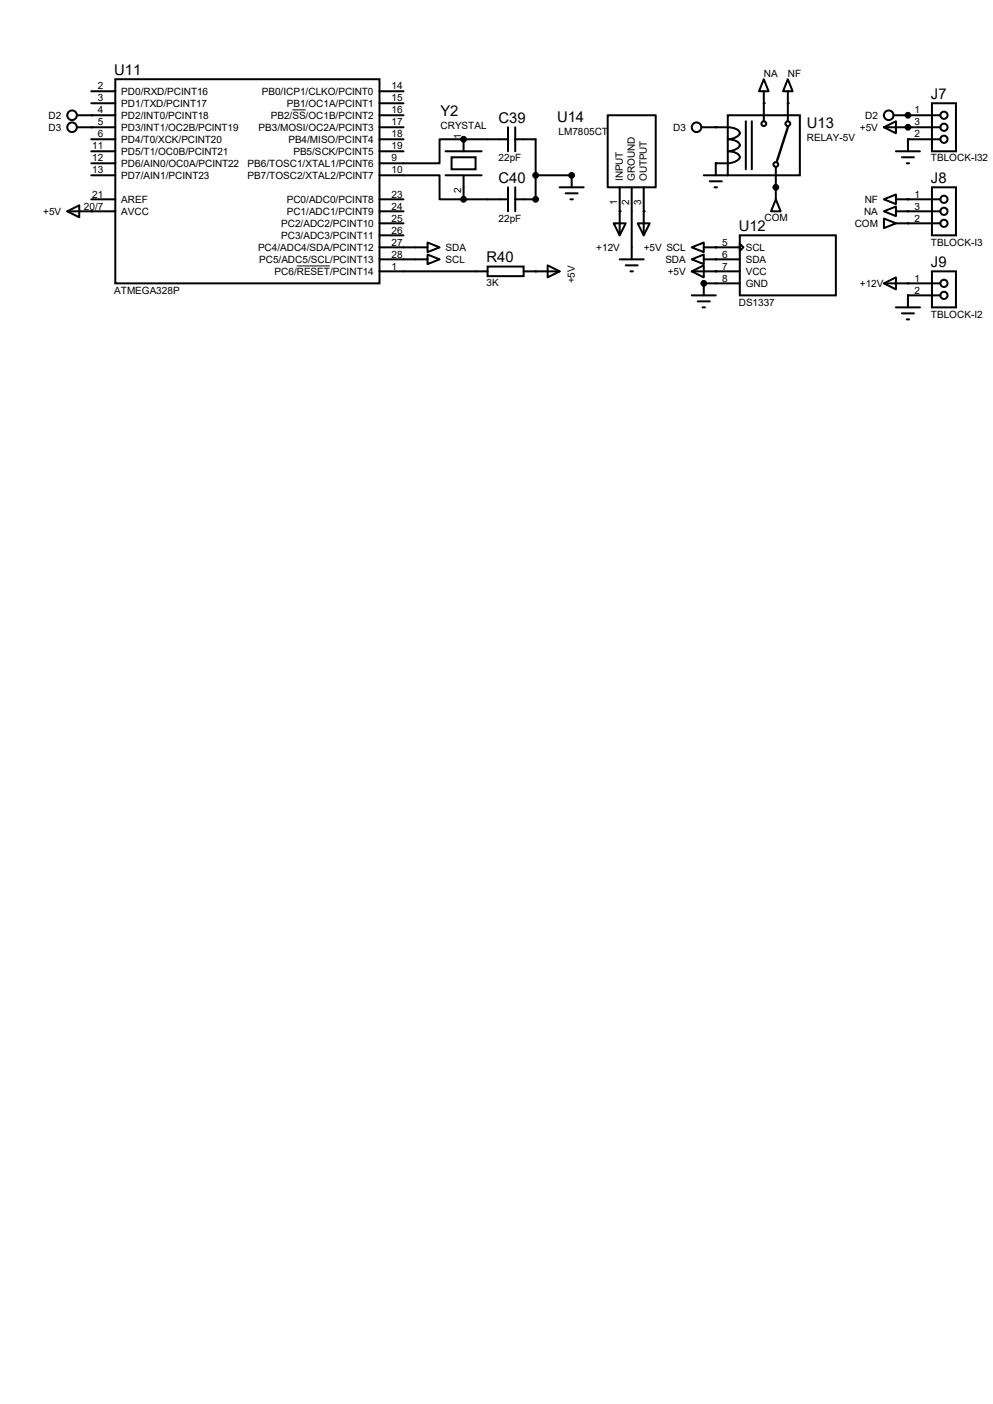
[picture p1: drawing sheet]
<svg xmlns="http://www.w3.org/2000/svg" width="210mm" height="297mm" viewBox="0 0 210 297" stroke-linecap="round" stroke-linejoin="round" font-family="sans-serif">
<g fill="#000">
<circle cx="19.3" cy="24.4" r=".21"/>
<circle cx="19.3" cy="26.9" r=".21"/>
<circle cx="98" cy="29.5" r=".21"/>
<circle cx="120.9" cy="37.1" r=".21"/>
<circle cx="151.4" cy="26.9" r=".21"/>
<circle cx="151.4" cy="34.5" r=".21"/>
<circle cx="161.5" cy="21.8" r=".21"/>
<circle cx="164.1" cy="39.6" r=".21"/>
<circle cx="166.6" cy="21.8" r=".21"/>
<circle cx="192" cy="24.4" r=".21"/>
<circle cx="192" cy="26.9" r=".21"/>
<circle cx="192" cy="29.5" r=".21"/>
<circle cx="19.3" cy="44.7" r=".21"/>
<circle cx="113.3" cy="57.4" r=".21"/>
<circle cx="113.3" cy="42.2" r=".21"/>
<circle cx="131.1" cy="44.7" r=".21"/>
<circle cx="136.1" cy="44.7" r=".21"/>
<circle cx="148.8" cy="59.9" r=".21"/>
<circle cx="151.4" cy="52.3" r=".21"/>
<circle cx="151.4" cy="54.9" r=".21"/>
<circle cx="151.4" cy="57.4" r=".21"/>
<circle cx="192" cy="47.2" r=".21"/>
<circle cx="192" cy="59.9" r=".21"/>
<circle cx="192" cy="42.2" r=".21"/>
<circle cx="192" cy="44.7" r=".21"/>
<circle cx="192" cy="62.5" r=".21"/>
</g>
<g fill="none" stroke="#000" stroke-width=".42">
<path d="M19.3 19.3h5.1M24.4 16.8h55.9v43.1h-55.9zM80.3 19.3h5M161.5 16.8l1.1 2.5h-2.1zM161.5 19.3v6.4M166.6 16.8l1 2.5h-2zM166.6 19.3v6.4M16.3 24.4h8.1M16.3 26.9h8.1M19.3 29.5h5.1M19.3 37.1h5.1M19.3 32h5.1"/>
<path d="M19.3 34.5h5.1M19.3 21.8h5.1M80.3 37.1h12.7v5.1h5M80.3 29.5h5M80.3 32h5M80.3 24.4h5M80.3 26.9h5M80.3 21.8h5M94.2 37.1h7.7M94.2 32h7.7M95.5 33.3h5.1v2.5h-5.1zM98 29.5h-5v5h-12.7"/>
<path d="M98 29.5h9.4M98 29.5v2.5M98 37.1v5.1M107.4 26.9v5.1M107.4 39.6v5.1M109 29.5h4.3v12.7h-4.3M109 26.9v5.1M109 39.6v5.1M113.3 37.1h7.6v2.5M118.4 39.6h5M128.5 24.4h10.2v15.2h-10.2zM131.1 39.6v10.2"/>
<path d="M133.6 39.6v15.3M136.1 39.6v10.2M148.3 26.9h5.6a2.31 2.31 0 0 1 2.6 1.3 2.69 2.69 0 0 1-2.6 1.3 2.31 2.31 0 0 1 2.6 1.2 2.69 2.69 0 0 1-2.6 1.3 2.31 2.31 0 0 1 2.6 1.3 2.69 2.69 0 0 1-2.6 1.2h-2.5v2.6M148.8 37.1h5.1M150.1 38.4h2.6M151.1 39.6h.5M153.9 24.4h15.3v12.7h-15.3zM157.7 25.7v10.1M159 25.7v10.1M164.1 35.3v6.9M186.9 26.9l2.6-1.2v2.5zM186.9 26.9h12"/>
<path d="M189 24.4h9.9M189.5 32h5.1M190.8 33.3h2.5M191.8 34.5h.5M197.1 21.8h5.1v10.2h-5.1zM197.1 39.6h5.1v10.2h-5.1zM198.9 29.5h-6.9v2.5M14.2 44.7l2.6-1.3v2.6zM14.2 44.7h10.2M19.3 42.2h5.1M80.3 42.2h5M80.3 57.4h22.8"/>
<path d="M80.3 54.9h10.1M80.3 52.3h10.1M80.3 44.7h5M80.3 49.8h5M80.3 47.2h5M90.4 53.8l2.6 1.1-2.6 1zM90.4 51.3l2.6 1-2.6 1zM98 42.2h9.4M103.1 56.4h7.6v2h-7.6zM110.7 57.4h7.7M115.8 56.1l2.6 1.3-2.6 1.3zM119.6 40.9h2.6"/>
<path d="M120.6 42.2h.6M129.8 47.2h2.5l-1.2 2.6zM131.1 54.9h5M132.3 56.1h2.6M133.3 57.4h.6M134.9 47.2h2.5l-1.3 2.6zM146.3 57.4l2.5-1.3v2.6zM146.3 52.3l2.5-1v2zM146.3 54.9l2.5-1.1v2.1zM146.3 57.4h10.2M148.8 54.9h7.7M148.8 52.3h7.7"/>
<path d="M156.5 49.8h20.3v12.7h-20.3zM156.5 51.6l.7 .7-.7 .8zM156.5 59.9h-7.7v2.6M164.1 42.2l1 2.5h-2zM186.9 59.9l2.6-1.2v2.5zM186.9 46.2l2.6 1-2.6 1.1zM186.9 42.2l2.6-1.1v2.1zM186.9 44.7l2.6-1v2zM186.9 59.9h12M189.5 42.2h9.4M189.5 44.7h9.4M189.5 47.2h9.4"/>
<path d="M197.1 57.4h5.1v7.6h-5.1zM146.3 62.5h5.1M147.6 63.8h2.5M148.6 65h.5M189.5 65h5.1M190.8 66.3h2.5M191.8 67.6h.5M198.9 62.5h-6.9v2.5"/>
<circle cx="15.2" cy="24.4" r="1.02"/>
<circle cx="15.2" cy="26.9" r="1.02"/>
<circle cx="147.3" cy="26.9" r="1.02"/>
<circle cx="161.5" cy="26.2" r=".51"/>
<circle cx="164.1" cy="34.8" r=".51"/>
<circle cx="166.6" cy="26.2" r=".51"/>
<circle cx="188" cy="24.4" r="1.02"/>
<circle cx="199.6" cy="26.9" r=".76"/>
<circle cx="199.6" cy="29.5" r=".76"/>
<circle cx="199.6" cy="24.4" r=".76"/>
<circle cx="199.6" cy="59.9" r=".76"/>
<circle cx="199.6" cy="47.2" r=".76"/>
<circle cx="199.6" cy="42.2" r=".76"/>
<circle cx="199.6" cy="44.7" r=".76"/>
<circle cx="199.6" cy="62.5" r=".76"/>
</g>
<g fill="#000" stroke="#000" stroke-width=".42">
<circle cx="98" cy="29.5" r=".51"/>
<circle cx="113.3" cy="37.1" r=".51"/>
<circle cx="120.9" cy="37.1" r=".51"/>
<circle cx="164.1" cy="39.6" r=".51"/>
<circle cx="192" cy="26.9" r=".51"/>
<circle cx="192" cy="24.4" r=".51"/>
<circle cx="98" cy="42.2" r=".51"/>
<circle cx="113.3" cy="42.2" r=".51"/>
<circle cx="148.8" cy="59.9" r=".51"/>
</g>
<path d="M61.8 23.2h2.8M62.8 56.3h7" fill="none" stroke="#000" stroke-width=".21"/>
<path d="M166.6 26.9l-2.3 7.1" fill="none" stroke="#000" stroke-width=".51"/>
<g font-size="3.1">
<text x="24.2" y="15.9">U11</text>
<text x="196.9" y="21">J7</text>
<text x="93.2" y="24.5">Y2</text>
<text x="105.5" y="26">C39</text>
<text x="117.8" y="25.7">U14</text>
<text x="170.6" y="27">U13</text>
<text x="105.5" y="38.7">C40</text>
<text x="196.9" y="38.7">J8</text>
<text x="156.3" y="48.9">U12</text>
<text x="102.9" y="55.5">R40</text>
<text x="196.9" y="56.5">J9</text>
</g>
<g font-size="2.1">
<text x="161.5" y="16.3">NA</text>
<text x="166.6" y="16.3">NF</text>
<text x="20.7" y="21.5">3</text>
<text x="20.7" y="18.9">2</text>
<text x="25.7" y="22.6">PD1/TXD/PCINT17</text>
<text x="25.7" y="20.1">PD0/RXD/PCINT16</text>
<text x="55.4" y="20.1">PB0/ICP1/CLKO/PCINT0</text>
<text x="60.7" y="22.6">PB1/OC1A/PCINT1</text>
<text x="82.8" y="18.9">14</text>
<text x="82.8" y="21.5">15</text>
<text x="10.3" y="25.1">D2</text>
<text x="10.3" y="27.7">D3</text>
<text x="20.7" y="29.1">6</text>
<text x="20.7" y="26.5">5</text>
<text x="20.7" y="24">4</text>
<text x="25.7" y="27.7">PD3/INT1/OC2B/PCINT19</text>
<text x="25.7" y="25.1">PD2/INT0/PCINT18</text>
<text x="54.7" y="27.7">PB3/MOSI/OC2A/PCINT3</text>
<text x="57.3" y="25.1">PB2/SS/OC1B/PCINT2</text>
<text x="82.8" y="26.5">17</text>
<text x="82.8" y="24">16</text>
<text x="82.8" y="29.1">18</text>
<text x="93.2" y="27.4">CRYSTAL</text>
<text x="97.5" y="29.5" transform="rotate(-90 97.5 29.5)">1</text>
<text x="118.2" y="28.7">LM7805CT</text>
<text x="142.4" y="27.7">D3</text>
<text x="170.6" y="29.9">RELAY-5V</text>
<text x="181.9" y="27.7">+5V</text>
<text x="183" y="25.1">D2</text>
<text x="193.4" y="24">1</text>
<text x="193.4" y="26.5">3</text>
<text x="193.4" y="29.1">2</text>
<text x="19.5" y="34.2">12</text>
<text x="19.5" y="31.6">11</text>
<text x="25.7" y="35.3">PD6/AIN0/OC0A/PCINT22</text>
<text x="25.7" y="32.8">PD5/T1/OC0B/PCINT21</text>
<text x="25.7" y="30.2">PD4/T0/XCK/PCINT20</text>
<text x="52.4" y="35.3">PB6/TOSC1/XTAL1/PCINT6</text>
<text x="61" y="30.2">PB4/MISO/PCINT4</text>
<text x="62.1" y="32.8">PB5/SCK/PCINT5</text>
<text x="82.8" y="31.6">19</text>
<text x="82.8" y="34.2">9</text>
<text x="105.5" y="34.2">22pF</text>
<text x="196.9" y="34.2">TBLOCK-I32</text>
<text x="19.5" y="41.8">21</text>
<text x="19.5" y="36.7">13</text>
<text x="25.7" y="37.8">PD7/AIN1/PCINT23</text>
<text x="52.4" y="37.8">PB7/TOSC2/XTAL2/PCINT7</text>
<text x="82.8" y="36.7">10</text>
<text x="82.8" y="41.8">23</text>
<text x="97.5" y="40.8" transform="rotate(-90 97.5 40.8)">2</text>
<text x="131.7" y="38.4" transform="rotate(-90 131.7 38.4)">INPUT</text>
<text x="134.3" y="38.4" transform="rotate(-90 134.3 38.4)">GROUND</text>
<text x="136.8" y="38.4" transform="rotate(-90 136.8 38.4)">OUTPUT</text>
<text x="193.4" y="41.8">1</text>
<text x="9.1" y="45.5">+5V</text>
<text x="17.7" y="44.3">20/7</text>
<text x="25.7" y="45.5">AVCC</text>
<text x="25.7" y="42.9">AREF</text>
<text x="60.7" y="45.5">PC1/ADC1/PCINT9</text>
<text x="60.7" y="42.9">PC0/ADC0/PCINT8</text>
<text x="82.8" y="46.9">25</text>
<text x="82.8" y="44.3">24</text>
<text x="105.5" y="46.9">22pF</text>
<text x="130.6" y="43.3" transform="rotate(-90 130.6 43.3)">1</text>
<text x="133.1" y="43.3" transform="rotate(-90 133.1 43.3)">2</text>
<text x="135.6" y="43.3" transform="rotate(-90 135.6 43.3)">3</text>
<text x="161.7" y="46.7">COM</text>
<text x="182.8" y="45.5">NA</text>
<text x="182.9" y="42.9">NF</text>
<text x="193.4" y="44.3">3</text>
<text x="193.4" y="46.9">2</text>
<text x="54.6" y="53.1">PC4/ADC4/SDA/PCINT12</text>
<text x="59.5" y="50.5">PC3/ADC3/PCINT11</text>
<text x="59.5" y="48">PC2/ADC2/PCINT10</text>
<text x="82.8" y="51.9">27</text>
<text x="82.8" y="49.4">26</text>
<text x="94.2" y="53.1">SDA</text>
<text x="126.1" y="53.1">+12V</text>
<text x="136.1" y="53.1">+5V SCL</text>
<text x="152.7" y="51.9">5</text>
<text x="157.7" y="53.1">SCL</text>
<text x="180.8" y="48">COM</text>
<text x="196.9" y="51.9">TBLOCK-I3</text>
<text x="54.8" y="55.6">PC5/ADC5/SCL/PCINT13</text>
<text x="58.1" y="58.2">PC6/RESET/PCINT14</text>
<text x="82.8" y="57">1</text>
<text x="82.8" y="54.5">28</text>
<text x="94.2" y="55.6">SCL</text>
<text x="121.6" y="59.9" transform="rotate(-90 121.6 59.9)">+5V</text>
<text x="140.7" y="55.6">SDA</text>
<text x="141.2" y="58.2">+5V</text>
<text x="152.7" y="54.5">6</text>
<text x="152.7" y="57">7</text>
<text x="152.7" y="59.6">8</text>
<text x="157.7" y="55.6">SDA</text>
<text x="157.7" y="58.2">VCC</text>
<text x="193.4" y="59.6">1</text>
<text x="24.2" y="62.1">ATMEGA328P</text>
<text x="102.9" y="60.6">3K</text>
<text x="156.3" y="64.6">DS1337</text>
<text x="157.7" y="60.7">GND</text>
<text x="181.9" y="60.7">+12V</text>
<text x="193.4" y="62.1">2</text>
<text x="196.9" y="67.2">TBLOCK-I2</text>
</g>
</svg>
